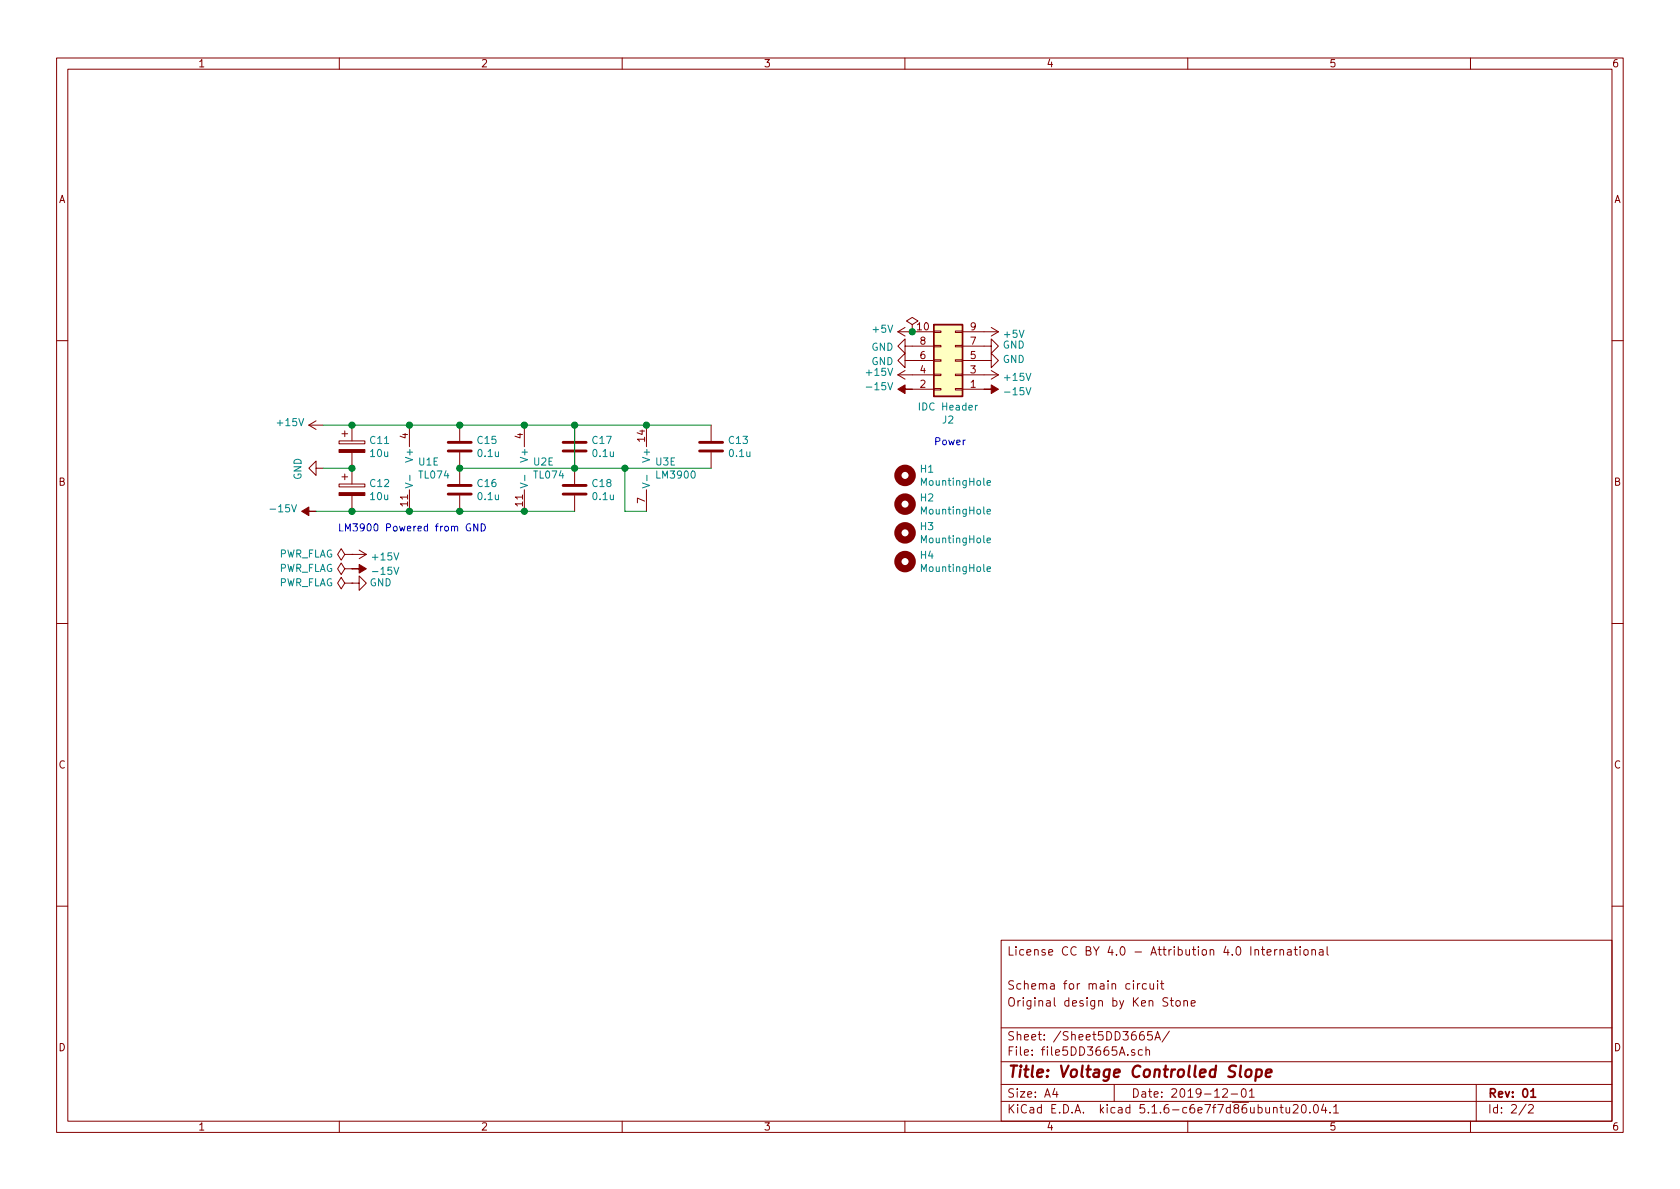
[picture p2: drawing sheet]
EESchema Schematic File Version 4
EELAYER 30 0
EELAYER END
$Descr A4 11693 8268
encoding utf-8
Sheet 2 2
Title "Voltage Controlled Slope"
Date "2019-12-01"
Rev "01"
Comp ""
Comment1 "Original design by Ken Stone"
Comment2 "Schema for main circuit"
Comment3 ""
Comment4 "License CC BY 4.0 - Attribution 4.0 International"
$EndDescr
$Comp
L power:+15V #PWR?
U 1 1
P 2250 2950
AR Path="/5E180706" Ref="#PWR?"  Part="1" 
AR Path="/5DD3665B/5E180706" Ref="#PWR034"  Part="1" 
F 0 "#PWR034" H 2250 2800 50  0001 C CNN
F 1 "+15V" V 2265 3078 50  0000 L CNN
F 2 "" H 2250 2950 50  0001 C CNN
F 3 "" H 2250 2950 50  0001 C CNN
	1    2250 2950
	0    -1   -1   0   
$EndComp
$Comp
L Device:CP C?
U 1 1
P 2450 3400
AR Path="/5E18070C" Ref="C?"  Part="1" 
AR Path="/5DD3665B/5E18070C" Ref="C12"  Part="1" 
F 0 "C12" H 2568 3446 50  0000 L CNN
F 1 "10u" H 2568 3355 50  0000 L CNN
F 2 "Capacitor_THT:CP_Radial_D5.0mm_P2.50mm" H 2488 3250 50  0001 C CNN
F 3 "~" H 2450 3400 50  0001 C CNN
	1    2450 3400
	1    0    0    -1  
$EndComp
$Comp
L power:GND #PWR?
U 1 1
P 2250 3250
AR Path="/5E180712" Ref="#PWR?"  Part="1" 
AR Path="/5DD3665B/5E180712" Ref="#PWR035"  Part="1" 
F 0 "#PWR035" H 2250 3000 50  0001 C CNN
F 1 "GND" H 2255 3077 50  0000 C CNN
F 2 "" H 2250 3250 50  0001 C CNN
F 3 "" H 2250 3250 50  0001 C CNN
	1    2250 3250
	0    1    1    0   
$EndComp
Wire Wire Line
	2450 3250 2250 3250
$Comp
L Device:C C?
U 1 1
P 4950 3100
AR Path="/5E180719" Ref="C?"  Part="1" 
AR Path="/5DD3665B/5E180719" Ref="C13"  Part="1" 
F 0 "C13" H 5065 3146 50  0000 L CNN
F 1 "0.1u" H 5065 3055 50  0000 L CNN
F 2 "Capacitor_THT:C_Disc_D3.4mm_W2.1mm_P2.50mm" H 4988 2950 50  0001 C CNN
F 3 "~" H 4950 3100 50  0001 C CNN
	1    4950 3100
	1    0    0    -1  
$EndComp
$Comp
L power:PWR_FLAG #FLG?
U 1 1
P 2450 3850
AR Path="/5E180731" Ref="#FLG?"  Part="1" 
AR Path="/5DD3665B/5E180731" Ref="#FLG01"  Part="1" 
F 0 "#FLG01" H 2450 3925 50  0001 C CNN
F 1 "PWR_FLAG" V 2450 3978 50  0000 L CNN
F 2 "" H 2450 3850 50  0001 C CNN
F 3 "~" H 2450 3850 50  0001 C CNN
	1    2450 3850
	0    -1   -1   0   
$EndComp
Connection ~ 2450 3250
$Comp
L Device:CP C?
U 1 1
P 2450 3100
AR Path="/5E180738" Ref="C?"  Part="1" 
AR Path="/5DD3665B/5E180738" Ref="C11"  Part="1" 
F 0 "C11" H 2568 3146 50  0000 L CNN
F 1 "10u" H 2568 3055 50  0000 L CNN
F 2 "Capacitor_THT:CP_Radial_D5.0mm_P2.50mm" H 2488 2950 50  0001 C CNN
F 3 "~" H 2450 3100 50  0001 C CNN
	1    2450 3100
	1    0    0    -1  
$EndComp
$Comp
L power:-15V #PWR?
U 1 1
P 2200 3550
AR Path="/5E18073E" Ref="#PWR?"  Part="1" 
AR Path="/5DD3665B/5E18073E" Ref="#PWR033"  Part="1" 
F 0 "#PWR033" H 2200 3650 50  0001 C CNN
F 1 "-15V" V 2215 3678 50  0000 L CNN
F 2 "" H 2200 3550 50  0001 C CNN
F 3 "" H 2200 3550 50  0001 C CNN
	1    2200 3550
	0    -1   -1   0   
$EndComp
Wire Wire Line
	2450 2950 2250 2950
Wire Wire Line
	2200 3550 2450 3550
$Comp
L Connector_Generic:Conn_02x05_Odd_Even J?
U 1 1
P 6650 2500
AR Path="/5E180747" Ref="J?"  Part="1" 
AR Path="/5DD3665B/5E180747" Ref="J2"  Part="1" 
F 0 "J2" H 6700 2917 50  0000 C CNN
F 1 "IDC Header" H 6700 2826 50  0000 C CNN
F 2 "Connector_IDC:IDC-Header_2x05_P2.54mm_Vertical" H 6650 2500 50  0001 C CNN
F 3 "~" H 6650 2500 50  0001 C CNN
	1    6650 2500
	-1   0    0    1   
$EndComp
$Comp
L power:+15V #PWR?
U 1 1
P 6350 2600
AR Path="/5E18074D" Ref="#PWR?"  Part="1" 
AR Path="/5DD3665B/5E18074D" Ref="#PWR042"  Part="1" 
F 0 "#PWR042" H 6350 2450 50  0001 C CNN
F 1 "+15V" V 6365 2728 50  0000 L CNN
F 2 "" H 6350 2600 50  0001 C CNN
F 3 "" H 6350 2600 50  0001 C CNN
	1    6350 2600
	0    -1   -1   0   
$EndComp
$Comp
L power:+15V #PWR?
U 1 1
P 6850 2600
AR Path="/5E180753" Ref="#PWR?"  Part="1" 
AR Path="/5DD3665B/5E180753" Ref="#PWR047"  Part="1" 
F 0 "#PWR047" H 6850 2450 50  0001 C CNN
F 1 "+15V" V 6865 2728 50  0000 L CNN
F 2 "" H 6850 2600 50  0001 C CNN
F 3 "" H 6850 2600 50  0001 C CNN
	1    6850 2600
	0    1    1    0   
$EndComp
$Comp
L power:-15V #PWR?
U 1 1
P 6350 2700
AR Path="/5E180759" Ref="#PWR?"  Part="1" 
AR Path="/5DD3665B/5E180759" Ref="#PWR043"  Part="1" 
F 0 "#PWR043" H 6350 2800 50  0001 C CNN
F 1 "-15V" V 6365 2828 50  0000 L CNN
F 2 "" H 6350 2700 50  0001 C CNN
F 3 "" H 6350 2700 50  0001 C CNN
	1    6350 2700
	0    -1   -1   0   
$EndComp
$Comp
L power:-15V #PWR?
U 1 1
P 6850 2700
AR Path="/5E18075F" Ref="#PWR?"  Part="1" 
AR Path="/5DD3665B/5E18075F" Ref="#PWR048"  Part="1" 
F 0 "#PWR048" H 6850 2800 50  0001 C CNN
F 1 "-15V" V 6865 2828 50  0000 L CNN
F 2 "" H 6850 2700 50  0001 C CNN
F 3 "" H 6850 2700 50  0001 C CNN
	1    6850 2700
	0    1    1    0   
$EndComp
$Comp
L power:GND #PWR?
U 1 1
P 6350 2500
AR Path="/5E180765" Ref="#PWR?"  Part="1" 
AR Path="/5DD3665B/5E180765" Ref="#PWR041"  Part="1" 
F 0 "#PWR041" H 6350 2250 50  0001 C CNN
F 1 "GND" V 6355 2372 50  0000 R CNN
F 2 "" H 6350 2500 50  0001 C CNN
F 3 "" H 6350 2500 50  0001 C CNN
	1    6350 2500
	0    1    1    0   
$EndComp
$Comp
L power:GND #PWR?
U 1 1
P 6350 2400
AR Path="/5E18076B" Ref="#PWR?"  Part="1" 
AR Path="/5DD3665B/5E18076B" Ref="#PWR040"  Part="1" 
F 0 "#PWR040" H 6350 2150 50  0001 C CNN
F 1 "GND" V 6355 2272 50  0000 R CNN
F 2 "" H 6350 2400 50  0001 C CNN
F 3 "" H 6350 2400 50  0001 C CNN
	1    6350 2400
	0    1    1    0   
$EndComp
$Comp
L power:GND #PWR?
U 1 1
P 6850 2400
AR Path="/5E180771" Ref="#PWR?"  Part="1" 
AR Path="/5DD3665B/5E180771" Ref="#PWR045"  Part="1" 
F 0 "#PWR045" H 6850 2150 50  0001 C CNN
F 1 "GND" V 6855 2272 50  0000 R CNN
F 2 "" H 6850 2400 50  0001 C CNN
F 3 "" H 6850 2400 50  0001 C CNN
	1    6850 2400
	0    -1   -1   0   
$EndComp
$Comp
L power:GND #PWR?
U 1 1
P 6850 2500
AR Path="/5E180777" Ref="#PWR?"  Part="1" 
AR Path="/5DD3665B/5E180777" Ref="#PWR046"  Part="1" 
F 0 "#PWR046" H 6850 2250 50  0001 C CNN
F 1 "GND" V 6855 2372 50  0000 R CNN
F 2 "" H 6850 2500 50  0001 C CNN
F 3 "" H 6850 2500 50  0001 C CNN
	1    6850 2500
	0    -1   -1   0   
$EndComp
$Comp
L power:+5V #PWR?
U 1 1
P 6850 2300
AR Path="/5E18077D" Ref="#PWR?"  Part="1" 
AR Path="/5DD3665B/5E18077D" Ref="#PWR044"  Part="1" 
F 0 "#PWR044" H 6850 2150 50  0001 C CNN
F 1 "+5V" V 6865 2428 50  0000 L CNN
F 2 "" H 6850 2300 50  0001 C CNN
F 3 "" H 6850 2300 50  0001 C CNN
	1    6850 2300
	0    1    1    0   
$EndComp
$Comp
L power:+5V #PWR?
U 1 1
P 6350 2300
AR Path="/5E180783" Ref="#PWR?"  Part="1" 
AR Path="/5DD3665B/5E180783" Ref="#PWR039"  Part="1" 
F 0 "#PWR039" H 6350 2150 50  0001 C CNN
F 1 "+5V" V 6365 2428 50  0000 L CNN
F 2 "" H 6350 2300 50  0001 C CNN
F 3 "" H 6350 2300 50  0001 C CNN
	1    6350 2300
	0    -1   -1   0   
$EndComp
$Comp
L power:PWR_FLAG #FLG?
U 1 1
P 6350 2300
AR Path="/5E180789" Ref="#FLG?"  Part="1" 
AR Path="/5DD3665B/5E180789" Ref="#FLG04"  Part="1" 
F 0 "#FLG04" H 6350 2375 50  0001 C CNN
F 1 "PWR_FLAG" H 6350 2428 50  0001 L CNN
F 2 "" H 6350 2300 50  0001 C CNN
F 3 "~" H 6350 2300 50  0001 C CNN
	1    6350 2300
	1    0    0    -1  
$EndComp
Connection ~ 6350 2300
Text Notes 6500 3100 0    50   ~ 0
Power
$Comp
L power:+15V #PWR?
U 1 1
P 2450 3850
AR Path="/5E180791" Ref="#PWR?"  Part="1" 
AR Path="/5DD3665B/5E180791" Ref="#PWR036"  Part="1" 
F 0 "#PWR036" H 2450 3700 50  0001 C CNN
F 1 "+15V" V 2465 3978 50  0000 L CNN
F 2 "" H 2450 3850 50  0001 C CNN
F 3 "" H 2450 3850 50  0001 C CNN
	1    2450 3850
	0    1    1    0   
$EndComp
$Comp
L power:-15V #PWR?
U 1 1
P 2450 3950
AR Path="/5E180797" Ref="#PWR?"  Part="1" 
AR Path="/5DD3665B/5E180797" Ref="#PWR037"  Part="1" 
F 0 "#PWR037" H 2450 4050 50  0001 C CNN
F 1 "-15V" V 2465 4078 50  0000 L CNN
F 2 "" H 2450 3950 50  0001 C CNN
F 3 "" H 2450 3950 50  0001 C CNN
	1    2450 3950
	0    1    1    0   
$EndComp
$Comp
L power:GND #PWR?
U 1 1
P 2450 4050
AR Path="/5E18079D" Ref="#PWR?"  Part="1" 
AR Path="/5DD3665B/5E18079D" Ref="#PWR038"  Part="1" 
F 0 "#PWR038" H 2450 3800 50  0001 C CNN
F 1 "GND" V 2450 3850 50  0000 C CNN
F 2 "" H 2450 4050 50  0001 C CNN
F 3 "" H 2450 4050 50  0001 C CNN
	1    2450 4050
	0    -1   -1   0   
$EndComp
$Comp
L power:PWR_FLAG #FLG?
U 1 1
P 2450 3950
AR Path="/5E1807A3" Ref="#FLG?"  Part="1" 
AR Path="/5DD3665B/5E1807A3" Ref="#FLG02"  Part="1" 
F 0 "#FLG02" H 2450 4025 50  0001 C CNN
F 1 "PWR_FLAG" V 2450 4078 50  0000 L CNN
F 2 "" H 2450 3950 50  0001 C CNN
F 3 "~" H 2450 3950 50  0001 C CNN
	1    2450 3950
	0    -1   -1   0   
$EndComp
$Comp
L power:PWR_FLAG #FLG?
U 1 1
P 2450 4050
AR Path="/5E1807A9" Ref="#FLG?"  Part="1" 
AR Path="/5DD3665B/5E1807A9" Ref="#FLG03"  Part="1" 
F 0 "#FLG03" H 2450 4125 50  0001 C CNN
F 1 "PWR_FLAG" V 2450 4178 50  0000 L CNN
F 2 "" H 2450 4050 50  0001 C CNN
F 3 "~" H 2450 4050 50  0001 C CNN
	1    2450 4050
	0    -1   -1   0   
$EndComp
$Comp
L Mechanical:MountingHole H?
U 1 1
P 6300 3300
AR Path="/5E1807B0" Ref="H?"  Part="1" 
AR Path="/5DD3665B/5E1807B0" Ref="H1"  Part="1" 
F 0 "H1" H 6400 3346 50  0000 L CNN
F 1 "MountingHole" H 6400 3255 50  0000 L CNN
F 2 "MountingHole:MountingHole_2.2mm_M2" H 6300 3300 50  0001 C CNN
F 3 "~" H 6300 3300 50  0001 C CNN
	1    6300 3300
	1    0    0    -1  
$EndComp
$Comp
L Mechanical:MountingHole H?
U 1 1
P 6300 3500
AR Path="/5E1807B6" Ref="H?"  Part="1" 
AR Path="/5DD3665B/5E1807B6" Ref="H2"  Part="1" 
F 0 "H2" H 6400 3546 50  0000 L CNN
F 1 "MountingHole" H 6400 3455 50  0000 L CNN
F 2 "MountingHole:MountingHole_2.2mm_M2" H 6300 3500 50  0001 C CNN
F 3 "~" H 6300 3500 50  0001 C CNN
	1    6300 3500
	1    0    0    -1  
$EndComp
$Comp
L Mechanical:MountingHole H?
U 1 1
P 6300 3700
AR Path="/5E1807BC" Ref="H?"  Part="1" 
AR Path="/5DD3665B/5E1807BC" Ref="H3"  Part="1" 
F 0 "H3" H 6400 3746 50  0000 L CNN
F 1 "MountingHole" H 6400 3655 50  0000 L CNN
F 2 "MountingHole:MountingHole_2.2mm_M2" H 6300 3700 50  0001 C CNN
F 3 "~" H 6300 3700 50  0001 C CNN
	1    6300 3700
	1    0    0    -1  
$EndComp
$Comp
L Mechanical:MountingHole H?
U 1 1
P 6300 3900
AR Path="/5E1807C2" Ref="H?"  Part="1" 
AR Path="/5DD3665B/5E1807C2" Ref="H4"  Part="1" 
F 0 "H4" H 6400 3946 50  0000 L CNN
F 1 "MountingHole" H 6400 3855 50  0000 L CNN
F 2 "MountingHole:MountingHole_2.2mm_M2" H 6300 3900 50  0001 C CNN
F 3 "~" H 6300 3900 50  0001 C CNN
	1    6300 3900
	1    0    0    -1  
$EndComp
$Comp
L Amplifier_Operational:TL074 U?
U 5 1
P 2950 3250
AR Path="/5E1807E0" Ref="U?"  Part="5" 
AR Path="/5DD3665B/5E1807E0" Ref="U1"  Part="5" 
F 0 "U1" H 2908 3296 50  0000 L CNN
F 1 "TL074" H 2908 3205 50  0000 L CNN
F 2 "Package_DIP:DIP-14_W7.62mm_Socket" H 2900 3350 50  0001 C CNN
F 3 "http://www.ti.com/lit/ds/symlink/tl071.pdf" H 3000 3450 50  0001 C CNN
	5    2950 3250
	1    0    0    -1  
$EndComp
$Comp
L Device:C C?
U 1 1
P 3200 3100
AR Path="/5E1807E6" Ref="C?"  Part="1" 
AR Path="/5DD3665B/5E1807E6" Ref="C15"  Part="1" 
F 0 "C15" H 3315 3146 50  0000 L CNN
F 1 "0.1u" H 3315 3055 50  0000 L CNN
F 2 "Capacitor_THT:C_Disc_D3.4mm_W2.1mm_P2.50mm" H 3238 2950 50  0001 C CNN
F 3 "~" H 3200 3100 50  0001 C CNN
	1    3200 3100
	1    0    0    -1  
$EndComp
$Comp
L Device:C C?
U 1 1
P 3200 3400
AR Path="/5E1807EC" Ref="C?"  Part="1" 
AR Path="/5DD3665B/5E1807EC" Ref="C16"  Part="1" 
F 0 "C16" H 3315 3446 50  0000 L CNN
F 1 "0.1u" H 3315 3355 50  0000 L CNN
F 2 "Capacitor_THT:C_Disc_D3.4mm_W2.1mm_P2.50mm" H 3238 3250 50  0001 C CNN
F 3 "~" H 3200 3400 50  0001 C CNN
	1    3200 3400
	1    0    0    -1  
$EndComp
Wire Wire Line
	2850 3550 3200 3550
Connection ~ 3200 3250
Wire Wire Line
	2850 2950 3200 2950
$Comp
L Amplifier_Operational:TL074 U?
U 5 1
P 3750 3250
AR Path="/5E1807FA" Ref="U?"  Part="5" 
AR Path="/5DD3665B/5E1807FA" Ref="U2"  Part="5" 
F 0 "U2" H 3708 3296 50  0000 L CNN
F 1 "TL074" H 3708 3205 50  0000 L CNN
F 2 "Package_DIP:DIP-14_W7.62mm_Socket" H 3700 3350 50  0001 C CNN
F 3 "http://www.ti.com/lit/ds/symlink/tl071.pdf" H 3800 3450 50  0001 C CNN
	5    3750 3250
	1    0    0    -1  
$EndComp
$Comp
L Device:C C?
U 1 1
P 4000 3100
AR Path="/5E180800" Ref="C?"  Part="1" 
AR Path="/5DD3665B/5E180800" Ref="C17"  Part="1" 
F 0 "C17" H 4115 3146 50  0000 L CNN
F 1 "0.1u" H 4115 3055 50  0000 L CNN
F 2 "Capacitor_THT:C_Disc_D3.4mm_W2.1mm_P2.50mm" H 4038 2950 50  0001 C CNN
F 3 "~" H 4000 3100 50  0001 C CNN
	1    4000 3100
	1    0    0    -1  
$EndComp
$Comp
L Device:C C?
U 1 1
P 4000 3400
AR Path="/5E180806" Ref="C?"  Part="1" 
AR Path="/5DD3665B/5E180806" Ref="C18"  Part="1" 
F 0 "C18" H 4115 3446 50  0000 L CNN
F 1 "0.1u" H 4115 3355 50  0000 L CNN
F 2 "Capacitor_THT:C_Disc_D3.4mm_W2.1mm_P2.50mm" H 4038 3250 50  0001 C CNN
F 3 "~" H 4000 3400 50  0001 C CNN
	1    4000 3400
	1    0    0    -1  
$EndComp
Wire Wire Line
	3200 3550 3650 3550
Wire Wire Line
	3200 3250 4000 3250
Wire Wire Line
	3200 2950 3650 2950
Connection ~ 3650 2950
Connection ~ 3650 3550
Wire Wire Line
	3650 3550 4000 3550
Connection ~ 4000 3250
Wire Wire Line
	3650 2950 4000 2950
Connection ~ 3200 2950
Connection ~ 3200 3550
$Comp
L elektrophon:LM3900 U3
U 5 1
P 4600 3250
F 0 "U3" H 4558 3296 50  0000 L CNN
F 1 "LM3900" H 4558 3205 50  0000 L CNN
F 2 "Package_DIP:DIP-14_W7.62mm_Socket" V 4250 3550 50  0001 C CNN
F 3 "" V 4250 3550 50  0001 C CNN
	5    4600 3250
	1    0    0    -1  
$EndComp
Connection ~ 4500 2950
Wire Wire Line
	4500 2950 4950 2950
Text Notes 2350 3700 0    50   ~ 0
LM3900 Powered from GND
Wire Wire Line
	2450 2950 2850 2950
Connection ~ 2450 2950
Connection ~ 2850 2950
Wire Wire Line
	2450 3550 2850 3550
Connection ~ 2450 3550
Connection ~ 2850 3550
Wire Wire Line
	4000 2950 4000 3250
Wire Wire Line
	4000 3250 4350 3250
Wire Wire Line
	4000 2950 4500 2950
Connection ~ 4000 2950
Wire Wire Line
	4350 3250 4350 3550
Wire Wire Line
	4350 3550 4500 3550
Connection ~ 4350 3250
Wire Wire Line
	4350 3250 4950 3250
$EndSCHEMATC
